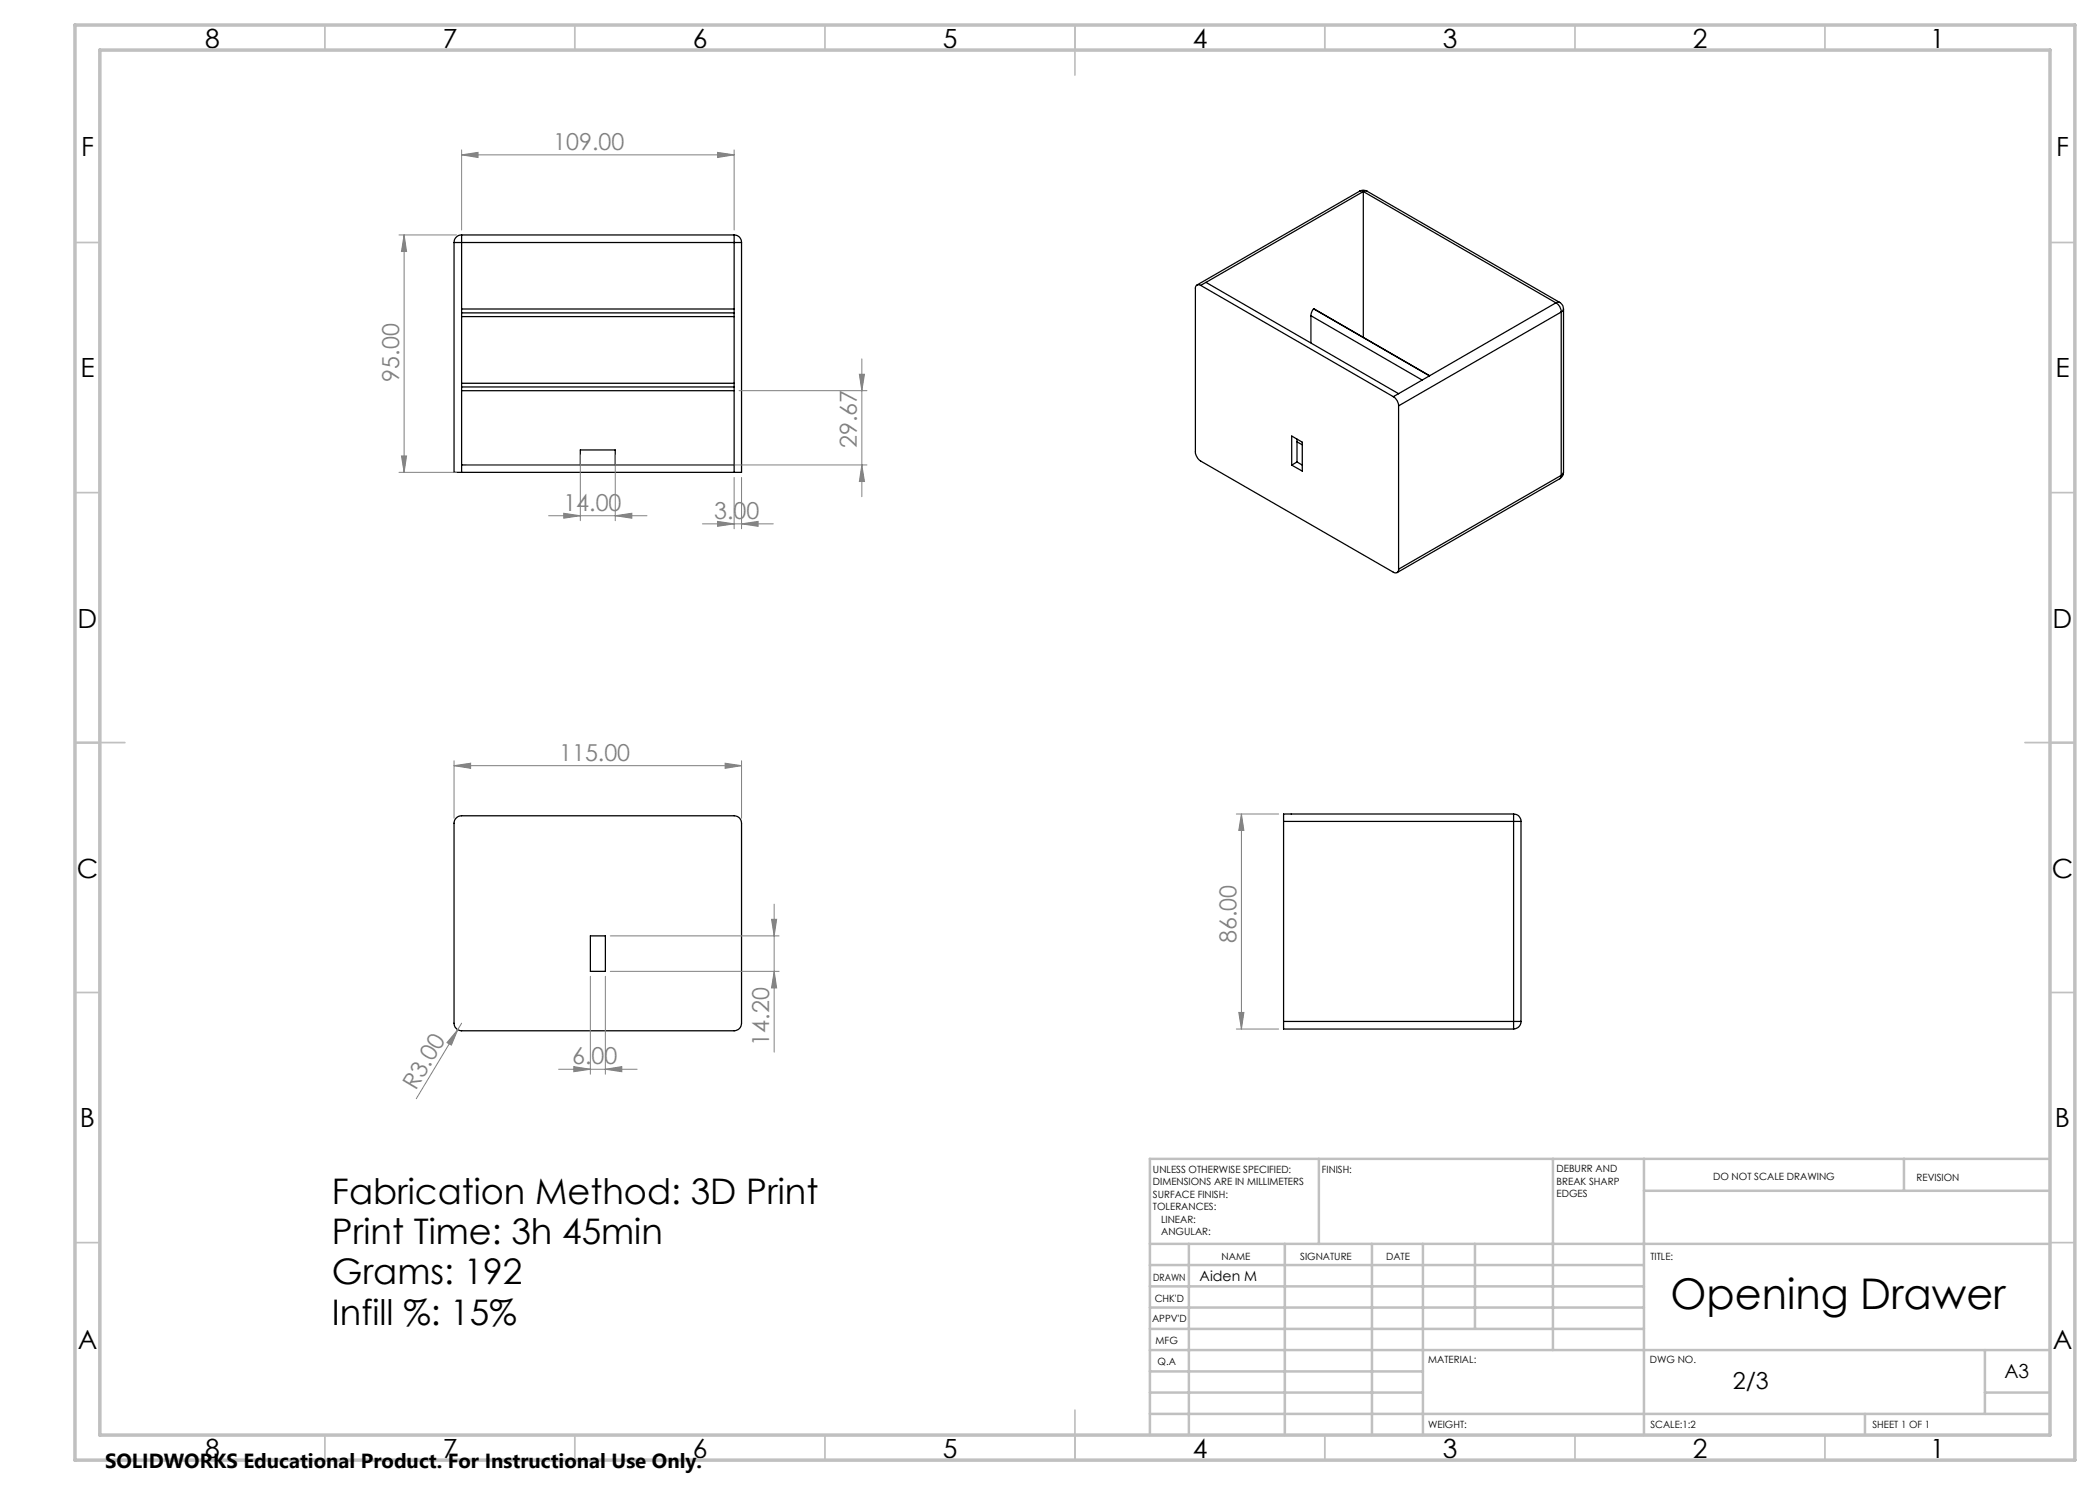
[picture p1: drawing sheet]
<svg xmlns="http://www.w3.org/2000/svg" width="420mm" height="297mm" viewBox="0 0 420 297" stroke-linecap="round" stroke-linejoin="round" font-family="sans-serif">
<g fill="none" stroke="#000" stroke-width=".25">
<path d="M271.9 38.2a1.4 1.4 0 0 1 1.5 0M271.9 38.2h.3l.5 .1M271.9 38.2l-32.5 18.8M272.7 38.3v29.2M272.7 38.3l38.5 22.3M272.7 38.3l-31.5 18.2M273.4 38.2h-.4l-.3 .1M273.4 38.2l38.6 22.3M90.8 48.5h1.5M90.8 48.5v46h1.5M92.3 47v1.5M92.3 47a1.51 1.51 0 0 0-1.5 1.5"/>
<path d="M92.3 48.5v46M92.3 47h54.5M92.3 48.5h54.5M146.8 47v1.5M146.8 47a1.45 1.45 0 0 1 1.5 1.5M146.8 48.5h1.5M146.8 48.5v46M148.3 48.5v46h-1.5M240.1 57.1a.65 .65 0 0 0-.7-.1 .65 .65 0 0 0-.3 .7v32.7a2.49 2.49 0 0 0 1 1.8l38.6 22.2a.64 .64 0 0 0 .7 .1 .64 .64 0 0 0 .3-.7M240.1 57.1l38.6 22.2M241.2 56.5l-1.1 .6M241.2 56.5l38.5 22.2"/>
<path d="M92.3 61.8h54.5M92.3 62.6h54.5M92.3 63.3h54.5M92.3 76.7h54.5M92.3 77.4h54.5M92.3 78.1h54.5M262.2 63.1v5.5M262.2 63.1l22.2 12.9M262.7 61.8l-.4 .6-.1 .7M262.7 61.8l23.2 13.3M262.7 61.8l23.2 13.4M278.7 79.3a2.23 2.23 0 0 1 1 1.9"/>
<path d="M279.7 78.7l-1 .6M311.2 60.6a2.11 2.11 0 0 1 1 1.8M311.2 60.6l-31.5 18.1M312 60.5a1.51 1.51 0 0 1 .7 1.3M312 60.5l-.4-.1-.4 .2M312.2 62.4l-32.5 18.8M312.2 62.4v32.7M312.7 61.8l-.1 .3-.4 .3M312.7 61.8v32.6M92.3 93h54.5M92.3 94.5h54.5M116.1 93v-3h6.9v3"/>
<path d="M258.3 87.2l2.2 1.2v5.8l-2.2-1.2zM259.4 88.4l1.1 .6M259.4 92.4l-1.1 .6M259.4 87.8v4.6M259.4 92.4l1.1 .6M279.7 81.2v32.6M312 95.7l-32.6 18.8M312.2 95.1l-.2 .6M312.2 95.1l-32.5 18.7M312.7 94.4a1.51 1.51 0 0 1-.7 1.3M312.7 94.4l-.1 .4-.4 .3M91.3 163.6l.4-.3 .6-.1h54.5a1.45 1.45 0 0 1 1.5 1.4v40a1.51 1.51 0 0 1-1.5 1.6h-54.5a1.57 1.57 0 0 1-1.5-1.6v-40l.1-.5z"/>
<path d="M256.7 164.3h46M256.7 164.3v40M302.7 162.8a1.45 1.45 0 0 1 1.5 1.5M302.7 164.3h1.5M302.7 162.8v1.5M302.7 162.8h-46v1.5M302.7 164.3v40M304.2 164.3v40M118.1 187.2h3v7.1h-3zM256.7 204.3v1.5h46M256.7 204.3h46M302.7 204.3h1.5"/>
<path d="M302.7 204.3v1.5M304.2 204.3a1.51 1.51 0 0 1-1.5 1.5"/>
</g>
<g fill="none" stroke="#808080" stroke-width=".2">
<path d="M92.3 31l3.3-.5v1zM92.3 30v16M92.3 31h54.5M143.5 30.5l3.3 .5-3.3 .5zM146.8 30v16M79.8 47h11.5M80.8 47l.5 3.3h-1zM80.8 47v47.5M147.8 78.1h25.6M171.9 74.9h1l-.5 3.2zM172.4 71.8v27.5M79.8 94.5h11.5"/>
<path d="M80.3 91.2h1l-.5 3.3zM93.3 93h80.1M116.1 91v13.1M123 91v13.1M146.8 95.5v10.3M148.3 95.5v10.3M172.4 93l.5 3.3h-1zM109.7 103.1h19.7M112.7 102.7l3.4 .4-3.4 .5zM123 103.1l3.4-.4v.9zM140.5 104.8h14.2M143.5 104.3l3.3 .5-3.3 .5z"/>
<path d="M148.3 104.8l3.3-.5v1zM90.8 153.1l3.3-.5v1.1zM90.8 152.1v11.6M90.8 153.1h57.5M145 152.6l3.3 .5-3.3 .6zM148.3 152.1v11.6M247.3 162.8h8.4M248.3 162.8l.5 3.3h-1zM248.3 162.8v43M118.1 195.3v19.5M121.1 195.3v19.5M122.1 187.2h33.7"/>
<path d="M122.1 194.3h33.7M154.3 183.9h1l-.5 3.3zM154.8 194.3l.5 3.3h-1zM154.8 180.8v29.6M91.5 205.9l-1.2 3.1-.9-.5zM91.5 205.9l-8.2 13.8M92.3 204.6l-.8 1.3M111.7 213.9h15.7M114.8 213.3l3.3 .6-3.3 .4zM121.1 213.9l3.3-.6v1zM247.3 205.8h8.4M247.8 202.5h1l-.5 3.3z"/>
</g>
<g fill="none" stroke="#c0c0c0" stroke-width=".35">
<path d="M65 5v5M115 5v5M165 5v5M215 5v10M265 5v5M315 5v5M365 5v5M15 48.5h5M410 48.5h5M15 98.5h5M410 98.5h5M15 148.5h10"/>
<path d="M405 148.5h10M15 198.5h5M410 198.5h5M15 248.5h5M410 248.5h5M65 287v5M115 287v5M165 287v5M215 282v10M265 287v5M315 287v5M365 287v5"/>
</g>
<g fill="none" stroke="#c0c0c0" stroke-width=".5">
<path d="M263.8 231.8v17M310.6 231.8v38.2M328.8 231.8v55.2M328.8 238.2h81.2M380.8 231.8v6.4M410 231.8h-180v55.2M230 248.8h180M230 257.3h98.8M230 253h98.8M237.8 248.8v38.2M257 248.8v38.2M274.4 248.8v38.2"/>
<path d="M284.6 248.8v38.2M295 248.8v17M230 265.8h98.8M230 261.5h98.8M230 278.5h54.6M230 274.3h54.6M230 270h180M397 278.5h13M397 270v12.8M230 282.8h180M373 282.8v4.2"/>
</g>
<path d="M15 5h400v287h-400zM20 10h390v277h-390z" fill="none" stroke="#c0c0c0" stroke-width=".7"/>
<g fill="#808080">
<path d="M91.5 205.9l-1.2 3.1-.9-.5z"/>
<path d="M143.5 104.3l3.3 .5-3.3 .5zM148.3 104.8l3.3-.5v1zM90.8 153.1l3.3-.5v1.1zM145 152.6l3.3 .5-3.3 .6zM114.8 213.3l3.3 .6-3.3 .4zM121.1 213.9l3.3-.6v1z"/>
<path d="M92.3 31l3.3-.5v1zM143.5 30.5l3.3 .5-3.3 .5z"/>
<path d="M112.7 102.7l3.4 .4-3.4 .5zM123 103.1l3.4-.4v.9z"/>
<path d="M80.3 91.2h1l-.5 3.3zM80.8 47l.5 3.3h-1z"/>
<path d="M172.4 93l.5 3.3h-1zM171.9 74.9h1l-.5 3.2z"/>
<path d="M154.3 183.9h1l-.5 3.3zM154.8 194.3l.5 3.3h-1zM248.3 162.8l.5 3.3h-1zM247.8 202.5h1l-.5 3.3z"/>
</g>
<text font-size="8.5" x="334.1" y="261.8">Opening Drawer</text>
<g font-size="7.1">
<text x="66.4" y="240.8">Fabrication Method: 3D Print</text>
<text x="66.4" y="248.8">Print Time: 3h 45min</text>
<text x="66.4" y="256.9">Grams: 192</text>
<text x="66.4" y="264.9">Infill %: 15%</text>
</g>
<g font-size="5.3">
<text x="41" y="9.5">8</text>
<text x="88.5" y="9.5">7</text>
<text x="138.5" y="9.5">6</text>
<text x="188.5" y="9.5">5</text>
<text x="238.5" y="9.5">4</text>
<text x="288.5" y="9.5">3</text>
<text x="338.5" y="9.5">2</text>
<text x="386" y="9.5">1</text>
<text x="16.2" y="31.2">F</text>
<text x="411.2" y="31.2">F</text>
<text x="16.1" y="75.5">E</text>
<text x="411.1" y="75.5">E</text>
<text x="15.5" y="125.5">D</text>
<text x="410.5" y="125.5">D</text>
<text x="15.4" y="175.5">C</text>
<text x="410.4" y="175.5">C</text>
<text x="16" y="225.5">B</text>
<text x="411" y="225.5">B</text>
<text x="15.5" y="269.7">A</text>
<text x="410.5" y="269.7">A</text>
<text x="41" y="291.5">8</text>
<text x="88.5" y="291.5">7</text>
<text x="138.5" y="291.5">6</text>
<text x="188.5" y="291.5">5</text>
<text x="238.5" y="291.5">4</text>
<text x="288.5" y="291.5">3</text>
<text x="338.5" y="291.5">2</text>
<text x="386" y="291.5">1</text>
</g>
<g font-size="4.7" fill="#808080">
<text x="110.7" y="30">109.00</text>
<text x="79.8" y="76.3" transform="rotate(-90 79.8 76.3)">95.00</text>
<text x="171.4" y="89.6" transform="rotate(-90 171.4 89.6)">29.67</text>
<text x="112.7" y="102.1">14.00</text>
<text x="142.8" y="103.7">3.00</text>
<text x="111.8" y="152.1">115.00</text>
<text x="247.3" y="188.6" transform="rotate(-90 247.3 188.6)">86.00</text>
<text x="153.8" y="209.1" transform="rotate(-90 153.8 209.1)">14.20</text>
<text x="114.4" y="212.8">6.00</text>
<text x="83.1" y="218.2" transform="rotate(-59 83.1 218.2)">R3.00</text>
</g>
<text font-size="4.7" x="346.6" y="277.9">2/3</text>
<text font-size="4.1" x="21" y="293.7">SOLIDWORKS Educational Product. For Instructional Use Only.</text>
<text font-size="3.9" x="400.9" y="275.5">A3</text>
<text font-size="2.8" x="239.9" y="256.1">Aiden M</text>
<g font-size="2">
<text x="230.6" y="234.6">UNLESS OTHERWISE SPECIFIED:</text>
<text x="230.6" y="237.1">DIMENSIONS ARE IN MILLIMETERS</text>
<text x="230.6" y="239.6">SURFACE FINISH:</text>
<text x="264.4" y="234.6">FINISH:</text>
<text x="311.3" y="234.5">DEBURR AND</text>
<text x="311.3" y="237">BREAK SHARP</text>
<text x="311.3" y="239.5">EDGES</text>
<text x="342.6" y="236">DO NOT SCALE DRAWING</text>
<text x="383.3" y="236.2">REVISION</text>
<text x="230.6" y="242.1">TOLERANCES:</text>
<text x="232.2" y="244.6">LINEAR:</text>
<text x="232.2" y="247.1">ANGULAR:</text>
<text x="244.3" y="252">NAME</text>
<text x="260" y="251.9">SIGNATURE</text>
<text x="277.2" y="251.9">DATE</text>
<text x="330.1" y="251.9">TITLE:</text>
<text x="230.6" y="256.1">DRAWN</text>
<text x="230.9" y="260.3">CHK'D</text>
<text x="230.4" y="264.4">APPV'D</text>
<text x="231.1" y="268.8">MFG</text>
<text x="231.5" y="273">Q.A</text>
<text x="285.6" y="272.5">MATERIAL:</text>
<text x="330" y="272.5">DWG NO.</text>
<text x="285.6" y="285.5">WEIGHT:</text>
<text x="330.1" y="285.6">SCALE:1:2</text>
<text x="374.5" y="285.6">SHEET 1 OF 1</text>
</g>
</svg>
